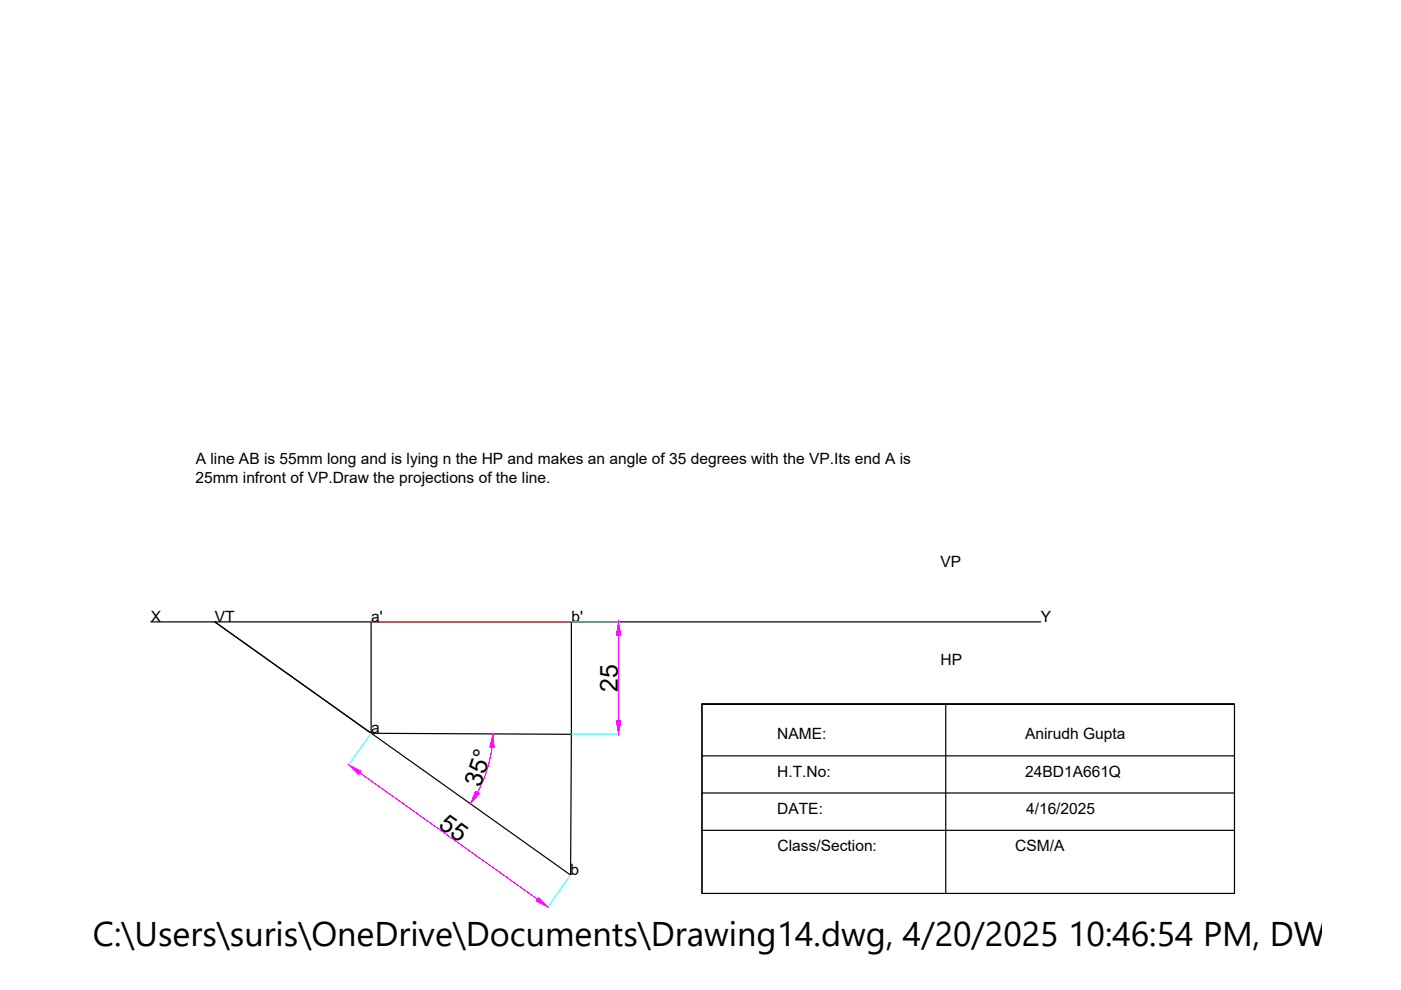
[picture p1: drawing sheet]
<svg xmlns="http://www.w3.org/2000/svg" width="297mm" height="210mm" viewBox="0 0 297 210" stroke-linecap="round" stroke-linejoin="round" font-family="sans-serif">
<!-- layer: 0 -->
<path d="M32 131.9h188.7M78.7 131.9v23.6l42.4 .2M121.1 131.9l-.1 53.6-75.5-53.6 33.2 23.6M200.5 149.3v40.1M261.7 149.3h-112.9h112.9v40.1h-112.9v-40.1v40.1M148.8 160.3h112.9M148.8 168.1h112.9M148.8 176.1h112.9" fill="none" stroke="#000" stroke-width=".25"/>
<path d="M78.7 131.9h42.4" fill="none" stroke="#cd6928" stroke-width=".25"/>
<path d="M131.1 134.7v18.2M104.3 158.4a25.8 25.8 0 0 1-3.1 9.6M76.2 163.8l37.7 26.8" fill="none" stroke="#f0f" stroke-width=".25"/>
<g fill="#f0f" stroke="#f0f" stroke-width=".21">
<path d="M100.8 167.8l.8 .5-1.9 2.1z"/>
<path d="M104.5 155.6l.3 2.9-1-.1z"/>
<path d="M114.2 190.2l2 2.1-2.5-1.3z"/>
<path d="M73.9 162.2l2.6 1.2-.5 .8z"/>
<path d="M130.7 152.9h.9l-.5 2.8z"/>
<path d="M131.1 131.9l.5 2.8h-.9z"/>
</g>
<path d="M121.2 131.9h10.1M78.6 155.5l-4.8 6.8M121.2 155.7h10.1M120.9 185.6l-4.8 6.8" fill="none" stroke="#0ff" stroke-width=".25"/>
<text font-size="7.3" x="19.7" y="200.6">C:\Users\suris\OneDrive\Documents\Drawing14.dwg, 4/20/2025 10:46:54 PM, DWG To</text>
<g font-size="5.3">
<text x="131" y="146.7" transform="rotate(-90 131 146.7)">25</text>
<text x="101.9" y="167.1" transform="rotate(-72 101.9 167.1)">35°</text>
<text x="92.8" y="175.4" transform="rotate(35 92.8 175.4)">55</text>
</g>
<g font-size="3.3">
<text x="41.5" y="98.4">A line AB is 55mm long and is lying n the HP and makes an angle of 35 degrees with the VP.Its end A is</text>
<text x="41.4" y="102.3">25mm infront of VP.Draw the projections of the line.</text>
<text x="199.4" y="120.3">VP</text>
<text x="32" y="131.9">X</text>
<text x="45.5" y="131.9">VT</text>
<text x="78.7" y="131.9">a'</text>
<text x="121.1" y="131.9">b'</text>
<text x="220.7" y="131.9">Y</text>
<text x="199.4" y="141.1">HP</text>
<text x="78.7" y="155.5">a</text>
<text x="164.8" y="156.8">NAME:</text>
<text x="217.4" y="156.8">Anirudh Gupta</text>
<text x="164.8" y="164.7">H.T.No:</text>
<text x="217.4" y="164.7">24BD1A661Q</text>
<text x="164.8" y="172.6">DATE:</text>
<text x="217.5" y="172.6">4/16/2025</text>
<text x="121" y="185.5">b</text>
<text x="164.9" y="180.5">Class/Section:</text>
<text x="215.2" y="180.5">CSM/A</text>
</g>
</svg>
